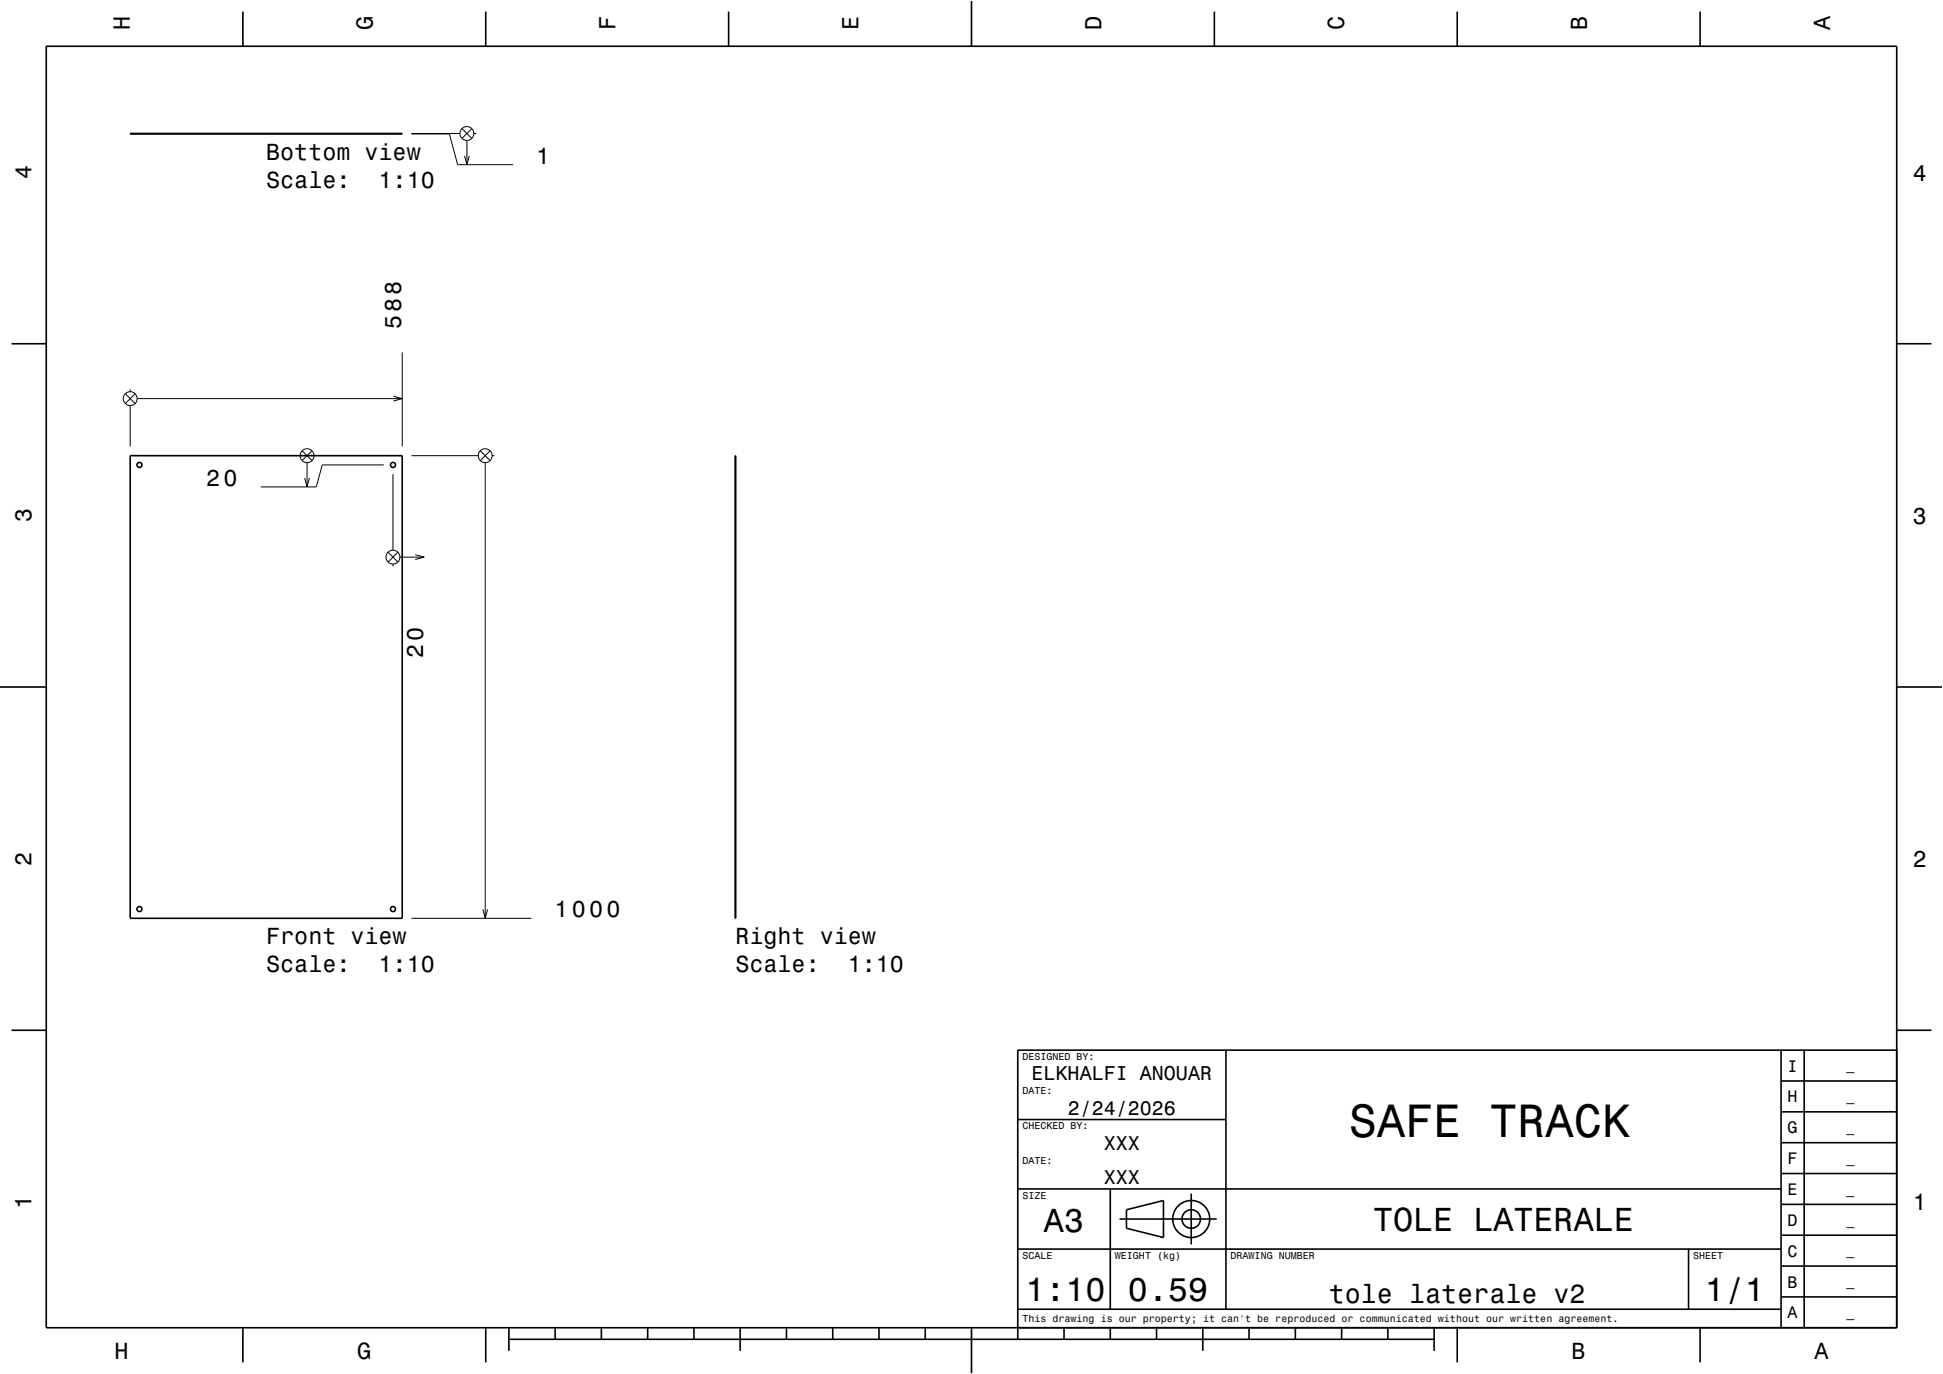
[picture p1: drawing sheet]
<svg xmlns="http://www.w3.org/2000/svg" width="420mm" height="297mm" viewBox="0 0 420 297" stroke-linecap="round" stroke-linejoin="round" font-family="sans-serif">
<g fill="none" stroke="#000" stroke-width=".22">
<path d="M88.9 29h8.2l1.8 6.6h12M88.9 28.9h10.5M99.9 27.8l2.1 2.1M100.4 33.7l.5 1.9 .5-1.9M100.9 30.4v5.2M102 27.8l-2.1 2.1M102.4 28.9h.5M86.9 76.2v20.3M27.1 85.1l2.1 2.1M28.1 84.2v.5M28.1 87.7v8.8M29.2 85.1l-2.1 2.1"/>
<path d="M29.6 86.2h57.3M65.3 97.4l2.1 2.2M66.4 100v5.3M67.4 97.4l-2.1 2.2M85 85.6l1.9 .6-1.9 .5M88.9 98.5h14.5M103.8 97.4l2.1 2.2M104.9 100v98.5M105.9 97.4l-2.1 2.2M106.4 98.5h.5M65.9 103.3l.5 2 .5-2M82.9 100.5h-13.3l-1.2 4.8h-12"/>
<path d="M83.9 119.4l2.1 2.1M84.9 102.5v16.4M86 119.4l-2.1 2.1M89.8 119.9l1.9 .5-1.9 .5M84.9 121.9v.5M86.4 120.4h5.3M88.9 198.5h26M104.4 196.6l.5 1.9 .5-1.9"/>
<circle cx="100.9" cy="28.9" r="1.5"/>
<circle cx="28.1" cy="86.2" r="1.5"/>
<circle cx="66.4" cy="98.5" r="1.5"/>
<circle cx="104.9" cy="98.5" r="1.5"/>
<circle cx="84.9" cy="120.4" r="1.5"/>
</g>
<g fill="none" stroke="#000" stroke-width=".35">
<path d="M10 10h400v277h-400zM52.5 2.5v7.5M105 2.5v7.5M157.5 2.5v7.5M210 0v10M262.5 2.5v7.5M315 2.5v7.5M367.5 2.5v7.5M28.1 28.9l58.8 .1zM2.5 74.3h7.5M410 74.3h7.5M28.1 98.5h58.8v100h-58.8z"/>
<path d="M158.9 98.5l.1 100zM0 148.5h10M410 148.5h10M2.5 222.7h7.5M265 227v56M385 233.7h25M385 227v60M390 227v60M410 222.7h7.5M410 227h-190v62.5M220 257h165M220 242h45"/>
<path d="M240 257v26M257.5 258v11M385 253.7h25M385 247h25M385 240.3h25M220 270h165M242 263.5h21M243.5 261.5l8-2v8l-8-2zM365 270v13M385 273.7h25M385 267h25M385 260.3h25"/>
<path d="M52.5 287v7.5M105 287v7.5M110 289.5h200M110 287v5M120 287v2.5M130 287v2.5M140 287v2.5M150 287v2.5M160 287v5M170 287v2.5M180 287v2.5M190 287v2.5"/>
<path d="M200 287v2.5M210 287v10M220 283h165M230 287v2.5M240 287v2.5M250 287v2.5M260 287v5M270 287v2.5M280 287v2.5M290 287v2.5M300 287v2.5M310 287v5"/>
<path d="M315 287v7.5M367.5 287v7.5M385 280.3h25"/>
<circle cx="30.1" cy="100.5" r=".55"/>
<circle cx="84.9" cy="100.5" r=".55"/>
<circle cx="30.1" cy="196.5" r=".55"/>
<circle cx="84.9" cy="196.5" r=".55"/>
<circle cx="257.5" cy="263.5" r="2"/>
<circle cx="257.5" cy="263.5" r="4"/>
</g>
<path d="M0 0h420v297h-420" fill="none" stroke="#fff" stroke-width=".22"/>
<text font-size="10.1" x="291.6" y="245.7">SAFE TRACK</text>
<g font-size="7.2">
<text x="225.7" y="266.3">A3</text>
<text x="296.8" y="266.1">TOLE LATERALE</text>
<text x="221.7" y="281.3">1:10</text>
<text x="243.8" y="281.3">0.59</text>
<text x="368.5" y="281.3">1/1</text>
</g>
<text font-size="5.8" x="287.2" y="281.6">tole laterale v2</text>
<g font-size="5">
<text x="28.1" y="6.5" transform="rotate(-90 28.1 6.5)">H</text>
<text x="80.6" y="6.5" transform="rotate(-90 80.6 6.5)">G</text>
<text x="133.1" y="6.5" transform="rotate(-90 133.1 6.5)">F</text>
<text x="185.6" y="6.5" transform="rotate(-90 185.6 6.5)">E</text>
<text x="238.1" y="6.5" transform="rotate(-90 238.1 6.5)">D</text>
<text x="290.6" y="6.5" transform="rotate(-90 290.6 6.5)">C</text>
<text x="343.1" y="6.5" transform="rotate(-90 343.1 6.5)">B</text>
<text x="395.6" y="6.5" transform="rotate(-90 395.6 6.5)">A</text>
<text x="57.5" y="34.5">Bottom view</text>
<text x="115.9" y="35.4">1</text>
<text x="6.8" y="38.7" transform="rotate(-90 6.8 38.7)">4</text>
<text x="57.5" y="40.6">Scale:</text>
<text x="81.8" y="40.6">1:10</text>
<text x="413.5" y="39">4</text>
<text x="86.7" y="71.2" transform="rotate(-90 86.7 71.2)">588</text>
<text x="44.6" y="105">20</text>
<text x="6.8" y="112.9" transform="rotate(-90 6.8 112.9)">3</text>
<text x="413.5" y="113.2">3</text>
<text x="91.4" y="142.2" transform="rotate(-90 91.4 142.2)">20</text>
<text x="6.8" y="187.1" transform="rotate(-90 6.8 187.1)">2</text>
<text x="413.5" y="187.4">2</text>
<text x="119.9" y="198.3">1000</text>
<text x="57.5" y="204.1">Front view</text>
<text x="159" y="204.1">Right view</text>
<text x="57.5" y="210.1">Scale:</text>
<text x="81.8" y="210.1">1:10</text>
<text x="159" y="210.1">Scale:</text>
<text x="183.3" y="210.1">1:10</text>
<text x="6.8" y="261.3" transform="rotate(-90 6.8 261.3)">1</text>
<text x="413.5" y="261.6">1</text>
<text x="24.7" y="293.8">H</text>
<text x="77.2" y="293.8">G</text>
<text x="339.7" y="293.8">B</text>
<text x="392.2" y="293.8">A</text>
</g>
<g font-size="4.3">
<text x="223" y="233.5">ELKHALFI ANOUAR</text>
<text x="230.8" y="241">2/24/2026</text>
<text x="238.6" y="248.5">XXX</text>
<text x="238.6" y="256">XXX</text>
</g>
<g font-size="3.6">
<text x="386.4" y="231.6">I</text>
<text x="386.4" y="238.3">H</text>
<text x="386.4" y="245">G</text>
<text x="386.4" y="251.6">F</text>
<text x="386.4" y="258.3">E</text>
<text x="386.4" y="265">D</text>
<text x="386.4" y="271.6">C</text>
<text x="386.4" y="278.3">B</text>
<text x="386.4" y="285">A</text>
</g>
<g font-size="2.9">
<text x="399.1" y="231.4">_</text>
<text x="399.1" y="238">_</text>
<text x="399.1" y="244.7">_</text>
<text x="399.1" y="251.4">_</text>
<text x="399.1" y="258">_</text>
<text x="399.1" y="264.7">_</text>
<text x="399.1" y="271.4">_</text>
<text x="399.1" y="278">_</text>
<text x="399.1" y="284.7">_</text>
</g>
<g font-size="2.2">
<text x="221" y="229.1">DESIGNED BY:</text>
<text x="221" y="236.6">DATE:</text>
<text x="221" y="244.1">CHECKED BY:</text>
<text x="221" y="251.6">DATE:</text>
<text x="221" y="259.1">SIZE</text>
<text x="221" y="272.1">SCALE</text>
<text x="241" y="272.1">WEIGHT (kg)</text>
<text x="266" y="272.1">DRAWING NUMBER</text>
<text x="366" y="272.1">SHEET</text>
<text x="221" y="285.8">This drawing is our property; it can't be reproduced or communicated without our written agreement.</text>
</g>
</svg>
